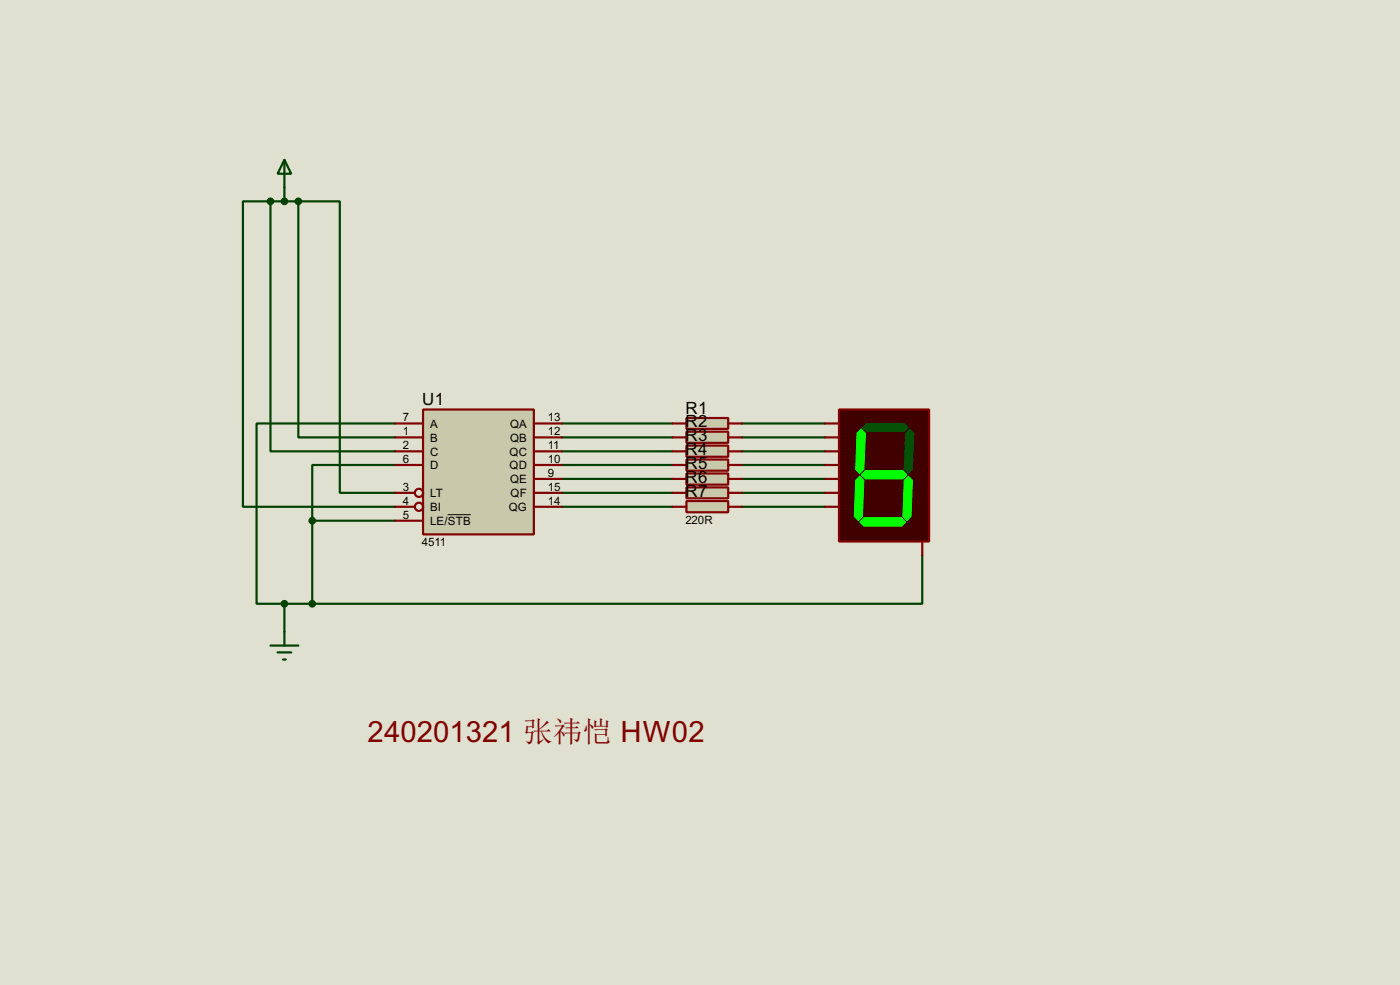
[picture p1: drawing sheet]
<svg xmlns="http://www.w3.org/2000/svg" width="256mm" height="180mm" viewBox="0 0 256 180" stroke-linecap="round" stroke-linejoin="round" font-family="sans-serif">
<path d="M0 0h256.5v180.3h-256.5z" fill="#e0e0d0"/>
<g fill="none" stroke="#004000" stroke-width=".4">
<path d="M49.6 36.9h-5.1v55.9h27.9M49.6 36.9v45.7h22.8M49.6 36.9h5.1M52.1 34.3v2.6M54.7 36.9h7.6v53.3h10.1M54.7 36.9v43.2h17.7M72.4 77.5h-25.4v33h5.1M102.9 77.5h20.3M135.9 77.5h15.3M57.2 95.3h15.2M57.2 95.3v15.2M72.4 85.1h-15.2v10.2"/>
<path d="M102.9 80.1h20.3M102.9 82.6h20.3M102.9 85.1h20.3M102.9 87.7h20.3M102.9 90.2h20.3M102.9 92.8h20.3M135.9 80.1h15.3M135.9 82.6h15.3M135.9 85.1h15.3M135.9 87.7h15.3M135.9 90.2h15.3M135.9 92.8h15.3"/>
<path d="M52.1 110.5v5.1M52.1 110.5h5.1M169 101.7v8.8h-111.8"/>
</g>
<path d="M77.5 75h20.3v22.8h-20.3z" fill="#c8c8aa" stroke="#800000" stroke-width=".4"/>
<g fill="none" stroke="#800000" stroke-width=".4">
<path d="M72.4 77.5h5.1M97.8 77.5h5.1M72.4 80.1h5.1M72.4 82.6h5.1M72.4 85.1h5.1M72.4 90.2h3.6M72.4 92.8h3.6M72.4 95.3h5.1M97.8 80.1h5.1M97.8 82.6h5.1M97.8 85.1h5.1M97.8 90.2h5.1"/>
<path d="M97.8 92.8h5.1M97.8 87.7h5.1"/>
<circle cx="76.7" cy="92.8" r=".75"/>
<circle cx="76.7" cy="90.2" r=".75"/>
</g>
<path d="M82 94.2h4.3" fill="none" stroke="#000" stroke-width=".18"/>
<path d="M52.1 29.3l1.3 2.5h-2.5zM52.1 29.3v5M49.6 118.2h5.1M50.9 119.4h2.5M52.1 115.6v2.6M51.9 120.7h.5" fill="none" stroke="#004000" stroke-width=".4"/>
<g fill="#004000" stroke="#004000" stroke-width=".4">
<circle cx="52.1" cy="110.5" r=".5"/>
<circle cx="57.2" cy="95.3" r=".5"/>
<circle cx="49.5" cy="36.9" r=".5"/>
<circle cx="54.6" cy="36.9" r=".5"/>
<circle cx="52.1" cy="36.9" r=".5"/>
</g>
<path d="M125.8 76.5h7.6v2h-7.6z" fill="#c8c8aa" stroke="#800000" stroke-width=".4"/>
<path d="M123.2 77.5h2.6M133.4 77.5h2.5" fill="none" stroke="#800000" stroke-width=".4"/>
<path d="M125.8 79h7.6v2.1h-7.6z" fill="#c8c8aa" stroke="#800000" stroke-width=".4"/>
<path d="M123.2 80.1h2.6M133.4 80.1h2.5" fill="none" stroke="#800000" stroke-width=".4"/>
<path d="M125.8 81.6h7.6v2h-7.6z" fill="#c8c8aa" stroke="#800000" stroke-width=".4"/>
<path d="M123.2 82.6h2.6M133.4 82.6h2.5" fill="none" stroke="#800000" stroke-width=".4"/>
<path d="M125.8 84.1h7.6v2.1h-7.6z" fill="#c8c8aa" stroke="#800000" stroke-width=".4"/>
<path d="M123.2 85.1h2.6M133.4 85.1h2.5" fill="none" stroke="#800000" stroke-width=".4"/>
<path d="M125.8 86.7h7.6v2h-7.6z" fill="#c8c8aa" stroke="#800000" stroke-width=".4"/>
<path d="M123.2 87.7h2.6M133.4 87.7h2.5" fill="none" stroke="#800000" stroke-width=".4"/>
<path d="M125.8 89.2h7.6v2h-7.6z" fill="#c8c8aa" stroke="#800000" stroke-width=".4"/>
<path d="M123.2 90.2h2.6M133.4 90.2h2.5" fill="none" stroke="#800000" stroke-width=".4"/>
<path d="M125.8 91.7h7.6v2.1h-7.6z" fill="#c8c8aa" stroke="#800000" stroke-width=".4"/>
<path d="M123.2 92.8h2.6M133.4 92.8h2.5" fill="none" stroke="#800000" stroke-width=".4"/>
<path d="M153.7 75h16.5v24.1h-16.5z" fill="#400000" stroke="#800000" stroke-width=".4"/>
<g fill="#035205" stroke="#035205" stroke-width=".18">
<path d="M158 78.3l.8-.8h6.9l.7 .8-.7 .7h-6.9z" fill-rule="evenodd"/>
<path d="M166.7 78.5l.7 .8-.2 6.6-.8 .8-.7-.8 .2-6.6z" fill-rule="evenodd"/>
</g>
<g fill="#0f0" stroke="#0f0" stroke-width=".18">
<path d="M166.4 87.2l.8 .7-.3 6.6-.7 .8-.8-.8 .3-6.6z" fill-rule="evenodd"/>
<path d="M158.3 94.8h6.9l.7 .8-.7 .7h-6.9l-.8-.7z" fill-rule="evenodd"/>
<path d="M156.8 87.9l.7-.7 .8 .7-.3 6.6-.7 .8-.8-.8z" fill-rule="evenodd"/>
<path d="M157.8 78.5l.8 .8-.3 6.6-.8 .8-.7-.8 .2-6.6z" fill-rule="evenodd"/>
<path d="M157.8 86.9l.8-.7h6.8l.8 .7-.8 .8h-6.8z" fill-rule="evenodd"/>
</g>
<path d="M151.2 77.5h2.5M151.2 80.1h2.5M151.2 82.6h2.5M151.2 85.1h2.5M151.2 87.7h2.5M151.2 90.2h2.5M151.2 92.8h2.5M169 99.1v2.6" fill="none" stroke="#800000" stroke-width=".4"/>
<circle cx="57.2" cy="110.5" r=".5" fill="#004000" stroke="#004000" stroke-width=".4"/>
<text font-size="6" fill="#800000" x="67.4" y="135.8">240201321 张祎恺 HW02</text>
<g font-size="3.5">
<text x="77.4" y="74.1">U1</text>
<text x="125.6" y="75.7">R1</text>
<text x="125.6" y="78.2">R2</text>
<text x="125.6" y="80.8">R3</text>
<text x="125.6" y="83.3">R4</text>
<text x="125.6" y="85.9">R5</text>
<text x="125.6" y="88.4">R6</text>
<text x="125.6" y="90.9">R7</text>
</g>
<g font-size="2.4">
<text x="73.8" y="77.1">7</text>
<text x="100.4" y="77.1">13</text>
<text x="73.8" y="79.7">1</text>
<text x="73.8" y="82.2">2</text>
<text x="78.8" y="78.3">A</text>
<text x="78.8" y="80.8">B</text>
<text x="78.8" y="83.4">C</text>
<text x="93.3" y="83.4">QC</text>
<text x="93.4" y="78.3">QA</text>
<text x="93.4" y="80.8">QB</text>
<text x="100.4" y="79.7">12</text>
<text x="100.4" y="82.2">11</text>
<text x="125.6" y="80.7">220R</text>
<text x="125.6" y="83.3">220R</text>
<text x="73.8" y="84.7">6</text>
<text x="73.8" y="89.8">3</text>
<text x="78.8" y="85.9">D</text>
<text x="93.3" y="85.9">QD</text>
<text x="93.4" y="88.5">QE</text>
<text x="100.4" y="84.7">10</text>
<text x="100.4" y="87.3">9</text>
<text x="100.4" y="89.8">15</text>
<text x="125.6" y="85.8">220R</text>
<text x="125.6" y="88.4">220R</text>
<text x="73.8" y="92.4">4</text>
<text x="73.8" y="94.9">5</text>
<text x="78.8" y="91">LT</text>
<text x="78.8" y="93.6">BI</text>
<text x="93.2" y="93.6">QG</text>
<text x="93.5" y="91">QF</text>
<text x="100.4" y="92.4">14</text>
<text x="125.6" y="90.9">220R</text>
<text x="125.6" y="93.4">220R</text>
<text x="125.6" y="96">220R</text>
<text x="77.3" y="100">4511</text>
<text x="78.8" y="96.1">LE/STB</text>
</g>
</svg>
